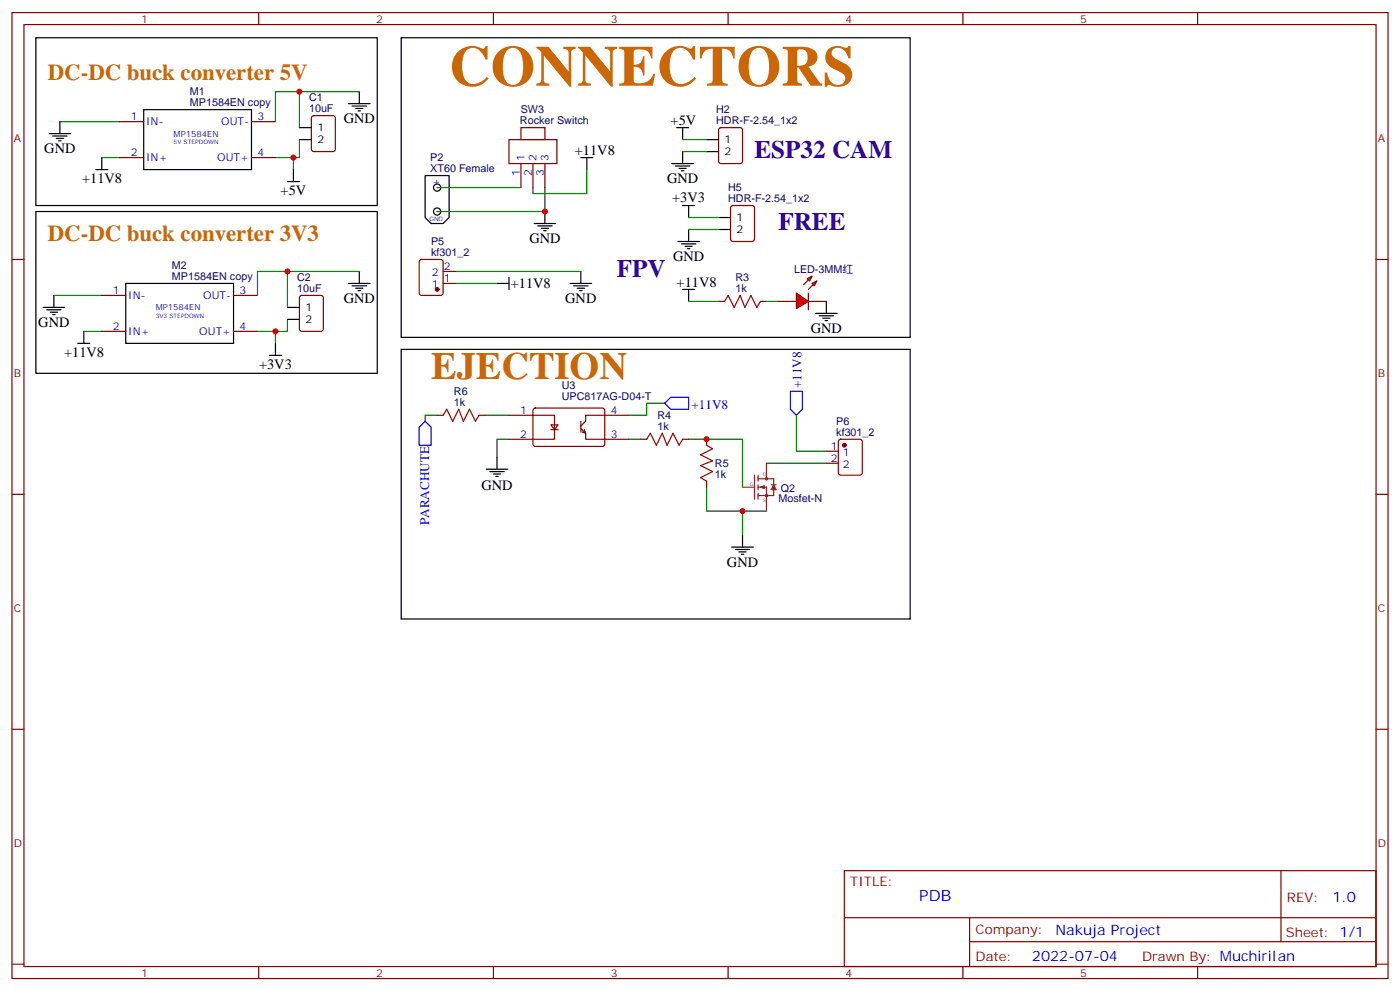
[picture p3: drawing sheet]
<svg xmlns="http://www.w3.org/2000/svg" width="412mm" height="292mm" viewBox="0 0 412 292" stroke-linecap="round" stroke-linejoin="round" font-family="sans-serif">
<g fill="none" stroke="#870000" stroke-width=".35">
<path d="M3.5 3.7h405.4v284.3h-405.4zM7.1 7.2h398.2v277.3h-398.2zM76.2 3.7v3.5M145.3 3.7v3.5M214.5 3.7v3.5M283.6 3.7v3.5M352.8 3.7v3.5M35.3 35.8h7M74.1 35.8h7M153.5 37.6h7v3.5h-7zM35.3 46.4h7M74.1 46.4h7"/>
<path d="M149.9 41.1h14.1v7.1h-14.1zM153.5 48.2v7M157 48.2v7M160.5 48.2v7M3.5 76.4h3.6M405.3 76.4h3.6M30 87h7M30 97.5h7M68.8 87h7M68.8 97.5h7M128.8 122.2h1.7M141.1 122.2h1.8"/>
<path d="M149.9 122.2h13.4v7.1h-13.4M157.2 120.3l.5-.2 20 .1 .5 .6-.1 10.2-.7 .4-20-.1-.4-.6v-9.9zM162.3 125.1h2.1l-1.1 1.4zM162.3 126.5h2.1M171.1 126.1l1.4 1.4-.3-1M171.1 124v3.2M171.4 127.2l1.1 .3v1.8h12.7M185.2 122.2h-12.7v1.8l-1.4 1.4M188.7 129.3h1.8M201.1 129.3h1.7M208.1 129.3v1.8M3.5 145.5h3.6"/>
<path d="M208.1 141.6v1.8M405.3 145.5h3.6M3.5 214.7h3.6M405.3 214.7h3.6M248.7 256.3h156.6v28.2h-156.6zM377.3 256.3v20.9M248.7 270.1h156.5M285.6 277.2h119.6M285.6 270.1v14.2M3.5 283.8h3.6M76.2 284.5v3.5M145.3 284.5v3.5"/>
<path d="M214.5 284.5v3.5M283.6 284.5v3.5M352.8 284.5v3.5M405.3 283.8h3.6"/>
</g>
<g fill="none" stroke="#008700" stroke-width=".35">
<path d="M17.6 35.8h17.7M88.2 27v10.6M105.8 27h-24.7v8.8M30 46.4h5.3M81.1 46.4h5.3v3.5M88.2 41.1v5.3h-1.8M84.7 79.9v10.6M105.8 79.9h-30v7.1M15.9 87h14.1M24.7 97.5h5.3M75.8 97.5h5.3v3.6M84.7 94v3.5h-3.6"/>
<path d="M195.8 118.7h-5.3v3.5h-5.3M128.8 122.2h-3.6v1.8M142.9 122.2h7M149.9 129.3h-3.5v5.3M185.2 129.3h3.5M202.8 129.3h15.9v14.1M225.8 136.3h17.6M208.1 143.4v7.1h10.6"/>
</g>
<g fill="none" stroke="#000" stroke-width=".35">
<path d="M10.6 11.1h100.5v49.4h-100.5zM118.2 11.1h149.9v88.2h-149.9zM14.5 39.3h6.3M17.6 35.8v3.5M42.3 32.3h31.8v17.6h-31.8zM102.7 30.5h6.3M103.7 31.2h4.2M104.8 31.9h2.1M105.5 32.6h.7M105.8 27v3.5M15.5 40h4.3M16.6 40.7h2.1"/>
<path d="M17.3 41.5h.7M28.2 49.9h3.5M30 46.4v3.5M84.7 53.4h3.5M86.4 49.9v3.5M125.2 51.7h7.1v12.3l-1.8 1.8h-3.5l-1.8-1.8zM10.6 62.3h100.5v47.6h-100.5zM105.8 79.9v3.5M12.7 90.5h6.3M13.8 91.2h4.2M14.8 91.9h2.1M15.5 92.6h.7"/>
<path d="M15.9 87v3.5M24.7 97.5v3.6M37 83.4h31.8v17.7h-31.8zM102.7 83.4h6.3M103.7 84.1h4.2M104.8 84.8h2.1M105.5 85.5h.7M22.9 101.1h3.6M79.4 104.6h3.5M81.1 101.1v3.5M118.2 102.8h149.9v79.4h-149.9zM143.2 138.1h6.4"/>
<path d="M144.3 138.8h4.2M145.3 139.5h2.2M146.4 134.6v3.5M146 140.2h.8"/>
<circle cx="128.8" cy="55.2" r="1.06"/>
<circle cx="128.8" cy="62.3" r="1.06"/>
</g>
<path d="M195.8 118.7l1.8-1.8h5.2v3.6h-5.2z" fill="none" stroke="#00f" stroke-width=".35"/>
<path d="M130.5 122.2l1.1-1.7 1.7 3.5 1.8-3.5 1.4 3.5 1.8-3.5 1.8 3.5 1-1.8M190.5 129.3l1.1-1.8 1.7 3.6 1.8-3.6 1.4 3.6 1.8-3.6 1.7 3.6 1.1-1.8M208.1 131.1l1.8 1-3.5 1.8 3.5 1.7-3.5 1.5 3.5 1.7-3.5 1.8 1.7 1" fill="none" stroke="#a10000" stroke-width=".35"/>
<g fill="#870000">
<circle cx="128.8" cy="62.3" r=".18"/>
<circle cx="128.8" cy="55.2" r=".18"/>
</g>
<g fill="none" stroke="#000" stroke-width=".35">
<path d="M199.3 37.6h3.5M201.1 37.6v3.5M171.1 46.4h3.5M172.9 46.4v3.5M197.9 48.2h6.4M199 48.9h4.2M200 49.6h2.1M200.7 50.3h.7M201.1 44.6v3.6M208.1 41.1h3.6M208.1 44.6h3.6M157.3 65.8h6.4"/>
<path d="M158.4 66.5h4.2M159.5 67.2h2.1M160.2 67.9h.7M160.5 62.3v3.5M171.1 79.9v3.5M199.7 71.1h6.3M200.7 71.8h4.3M201.1 60.5h3.5M201.8 72.5h2.1M202.5 73.2h.7M202.8 60.5v3.5M202.8 67.6v3.5"/>
<path d="M211.7 64h3.5M211.7 67.6h3.5M146.4 83.4h3.5M149.9 81.7v3.5M167.9 83.4h6.4M169 84.1h4.2M170 84.8h2.2M170.7 85.5h.7M240.2 92.3h6.4M241.3 93h4.2M242.4 93.7h2.1M243.1 94.4h.7"/>
<path d="M243.4 88.7v3.6M218.7 157.5v3.5M215.5 161h6.4M216.6 161.7h4.2M217.7 162.5h2.1M218.4 163.2h.7"/>
</g>
<path d="M128.8 55.2h24.7M201.1 41.1h7M201.1 44.6h7M134.1 79.9h37M202.8 64h8.9M202.8 67.6h8.9M134.1 83.4h12.3M225.8 88.7h3.5M234.6 122.2v10.6h8.8M225.8 150.5h-7.1v7" fill="none" stroke="#008700" stroke-width=".35"/>
<g fill="none" stroke="#8c2424" stroke-width=".35">
<path d="M222.2 139.9v7M223.3 139.9v1.7M225.8 136.3v4.6M218.7 143.4h3.5M223.3 143.4h2.5v7.1M223.3 140.9h4.6v5h-4.6M223.3 142.7v1.4M223.3 145.2v1.7M225.1 143.1l-1.1 .3 1.1 .4M225.1 143.1v.7M225.1 143.1l-.7 .3 .7 .4M225.1 143.1l-.4 .3"/>
<path d="M227.2 142.7h1.4M227.9 142.7l.7 1.4h-1.4zM227.9 143.4l-.4 .7M227.9 143.4l.3 .7M227.9 143.4l-.4 .4M227.9 143.4l.3 .4"/>
<circle cx="225.8" cy="140.9" r=".35"/>
<circle cx="225.8" cy="145.9" r=".35"/>
</g>
<path d="M211.9 37.8l.5-.2h5.6l.7 .4v9.4l-.4 .7-5.9 .1-.7-.5v-9.4zM123.7 76.6l.5-.2h5.6l.7 .4v9.5l-.4 .6-5.9 .1-.7-.5v-9.4zM130.5 79.9h3.6M215.4 60.7l.5-.2h5.6l.7 .4v9.5l-.4 .6-5.9 .1-.7-.5v-9.4zM130.5 83.4h3.6M211.7 88.7h1.7M224 88.7h1.8M238.1 86.3v4.9M243.4 132.8h3.5M243.4 136.3h3.5M247.2 129.5l.4-.2h5.7l.6 .4 .1 9.5-.5 .6-5.9 .1-.6-.5-.1-9.4z" fill="none" stroke="#870000" stroke-width=".35"/>
<g fill="#870000" stroke="#870000" stroke-width=".35">
<circle cx="248.7" cy="131.1" r=".53"/>
<circle cx="128.8" cy="85.2" r=".53"/>
</g>
<path d="M232.8 115.2h3.6v5.3l-1.8 1.7-1.8-1.7zM125.2 124l1.8 1.8v5.3h-3.5v-5.3z" fill="none" stroke="#00f" stroke-width=".35"/>
<path d="M213.4 88.7l1.1-1.7 1.8 3.5 1.7-3.5 1.4 3.5 1.8-3.5 1.8 3.5 1-1.8" fill="none" stroke="#a10000" stroke-width=".35"/>
<path d="M234.6 86.3l3.5 2.4-3.5 2.1z" fill="#f00" stroke="#870000" stroke-width=".35"/>
<path d="M92 34.2l.4-.2h5.7l.6 .5 .1 9.4-.5 .7h-5.9l-.6-.4-.1-9.5zM88.4 87.2l.5-.2h5.6l.7 .4v9.4l-.4 .7h-5.9l-.7-.4v-9.4zM229.3 88.7h5.3M237.8 82l1.4-.7-.7 1.4zM238.1 88.7h5.3M239.2 83.4l1.4-.7-.7 1.4zM239.2 81.3l-2.5 2.5M240.6 82.7l-2.5 2.5" fill="none" stroke="#870000" stroke-width=".35"/>
<path d="M88.2 37.6h3.5M88.2 41.1h3.5M84.7 90.5h3.5M84.7 94h3.5M201.1 85.2h3.5M202.8 85.2v3.5" fill="none" stroke="#000" stroke-width=".35"/>
<path d="M160.5 55.2v7.1h-31.7M172.9 49.9v7.1h-15.9v-1.8M202.8 88.7h8.9" fill="none" stroke="#008700" stroke-width=".35"/>
<g fill="#c00">
<circle cx="218.7" cy="150.5" r=".88"/>
<circle cx="208.1" cy="129.3" r=".88"/>
<circle cx="84.7" cy="79.9" r=".88"/>
<circle cx="81.1" cy="97.5" r=".88"/>
<circle cx="88.2" cy="27" r=".88"/>
<circle cx="86.4" cy="46.4" r=".88"/>
<circle cx="160.5" cy="62.3" r=".88"/>
</g>
<text font-size="16.9" fill="#c60" x="132.3" y="25.2">CONNECTORS</text>
<text font-size="11.3" fill="#c60" x="127" y="111.7">EJECTION</text>
<g font-size="7.4" fill="#309">
<text x="222.2" y="46.4">ESP32 CAM</text>
<text x="229.3" y="67.6">FREE</text>
<text x="181.7" y="81.7">FPV</text>
</g>
<g font-size="6.7" fill="#c60">
<text x="14.1" y="23.5">DC-DC buck converter 5V</text>
<text x="14.1" y="71.1">DC-DC buck converter 3V3</text>
</g>
<text font-size="4.6" fill="#00f" x="270.8" y="265.3">PDB</text>
<g font-size="4.2">
<text x="101.2" y="36.2">GND</text>
<text x="197.6" y="36.9">+5V</text>
<text x="13.1" y="45">GND</text>
<text x="169.3" y="45.7">+11V8</text>
<text x="24.2" y="53.9">+11V8</text>
<text x="196.5" y="53.8">GND</text>
<text x="82.7" y="57.4">+5V</text>
<text x="198" y="59.5">+3V3</text>
<text x="155.9" y="71.4">GND</text>
<text x="198.3" y="76.7">GND</text>
<text x="101.2" y="89.1">GND</text>
<text x="150.5" y="84.8">+11V8</text>
<text x="166.5" y="89.1">GND</text>
<text x="199.3" y="84.5">+11V8</text>
<text x="11.3" y="96.1">GND</text>
<text x="238.8" y="97.9">GND</text>
<text x="18.9" y="104.9">+11V8</text>
<text x="76.3" y="108.5">+3V3</text>
<text x="141.8" y="144.1">GND</text>
<text x="214.1" y="167">GND</text>
</g>
<g font-size="4.2" fill="#00f">
<text x="392.5" y="265.6">1.0</text>
<text x="310.9" y="275.1">Nakuja Project</text>
<text x="304" y="282.9">2022-07-04</text>
</g>
<g font-size="3.9" fill="#00f">
<text x="236.1" y="114.3" transform="rotate(-90 236.1 114.3)">+11V8</text>
<text x="203.7" y="120.3">+11V8</text>
<text x="126.5" y="154.6" transform="rotate(-90 126.5 154.6)">PARACHUTE</text>
</g>
<g font-size="3.9" fill="#800">
<text x="250.5" y="260.9">TITLE:</text>
<text x="379.1" y="265.6">REV:</text>
<text x="287.4" y="275.1">Company:</text>
<text x="378.7" y="275.7">Sheet: 1/1</text>
<text x="287.4" y="282.8">Date:</text>
<text x="336.4" y="282.8">Draw</text>
<text x="346.6" y="282.8">n By: MuchiriIan</text>
</g>
<g font-size="3.2" fill="#800">
<text x="41.6" y="6.7">1</text>
<text x="110.8" y="6.7">2</text>
<text x="179.9" y="6.7">3</text>
<text x="249.1" y="6.7">4</text>
<text x="318.2" y="6.7">5</text>
<text x="4.1" y="41.8">A</text>
<text x="405.9" y="41.8">A</text>
<text x="4.1" y="110.9">B</text>
<text x="405.9" y="110.9">B</text>
<text x="4.1" y="180.1">C</text>
<text x="405.9" y="180.1">C</text>
<text x="4.1" y="249.2">D</text>
<text x="405.9" y="249.2">D</text>
<text x="41.6" y="287.5">1</text>
<text x="110.8" y="287.5">2</text>
<text x="179.9" y="287.5">3</text>
<text x="249.1" y="287.5">4</text>
<text x="318.2" y="287.5">5</text>
</g>
<g font-size="3.2" fill="#000080">
<text x="55.9" y="28.1">M1</text>
<text x="91" y="29.8">C1</text>
<text x="55.9" y="31.2">MP1584EN copy</text>
<text x="91" y="33">10uF</text>
<text x="153.4" y="33.3">SW3</text>
<text x="211" y="33.4">H2</text>
<text x="153.2" y="36.5">Rocker Switch</text>
<text x="211" y="36.5">HDR-F-2.54_1x2</text>
<text x="126.8" y="47.4">P2</text>
<text x="126.8" y="50.6">XT60 Female</text>
<text x="214.5" y="59.4">HDR-F-2.54_1x2</text>
<text x="214.5" y="56.3">H5</text>
<text x="127" y="75.3">kf301_2</text>
<text x="127" y="72.2">P5</text>
<text x="50.6" y="82.4">MP1584EN copy</text>
<text x="50.6" y="79.2">M2</text>
<text x="87.5" y="82.7">C2</text>
<text x="216.6" y="82.7">R3</text>
<text x="233.9" y="80.2">LED-3MM红</text>
<text x="87.5" y="85.9">10uF</text>
<text x="216.6" y="85.9">1k</text>
<text x="133.7" y="119.4">1k</text>
<text x="133.7" y="116.2">R6</text>
<text x="165.5" y="117.7">UPC817AG-D04-T</text>
<text x="165.5" y="114.5">U3</text>
<text x="193.7" y="123.3">R4</text>
<text x="246.3" y="125.1">P6</text>
<text x="193.7" y="126.5">1k</text>
<text x="246.3" y="128.2">kf301_2</text>
<text x="210.6" y="137.4">R5</text>
<text x="210.6" y="140.6">1k</text>
<text x="229.3" y="147.8">Mosfet-N</text>
<text x="230" y="144.7">Q2</text>
</g>
<g font-size="3.2" fill="#00f">
<text x="38.6" y="35.5">1</text>
<text x="75.8" y="35.5">3</text>
<text x="43" y="36.9">IN-</text>
<text x="65.2" y="36.9">OUT-</text>
<text x="38.6" y="46">2</text>
<text x="43" y="47.4">IN+</text>
<text x="64" y="47.4">OUT+</text>
<text x="75.8" y="46">4</text>
<text x="154.5" y="47.4" transform="rotate(-90 154.5 47.4)">1</text>
<text x="158" y="47.4" transform="rotate(-90 158 47.4)">2</text>
<text x="161.6" y="47.4" transform="rotate(-90 161.6 47.4)">3</text>
<text x="153.1" y="51.9" transform="rotate(-90 153.1 51.9)">1</text>
<text x="156.6" y="51.9" transform="rotate(-90 156.6 51.9)">2</text>
<text x="160.2" y="51.9" transform="rotate(-90 160.2 51.9)">3</text>
<text x="127.3" y="54.4">+</text>
<text x="127.2" y="81.3">2</text>
<text x="130.7" y="83.1">1</text>
<text x="130.7" y="79.6">2</text>
<text x="33.3" y="86.6">1</text>
<text x="37.7" y="88">IN-</text>
<text x="59.9" y="88">OUT-</text>
<text x="70.6" y="86.6">3</text>
<text x="127.2" y="84.8">1</text>
<text x="33.3" y="97.2">2</text>
<text x="37.7" y="98.6">IN+</text>
<text x="58.7" y="98.6">OUT+</text>
<text x="70.6" y="97.2">4</text>
<text x="153.2" y="121.9">1</text>
<text x="179.9" y="121.9">4</text>
<text x="153.2" y="128.9">2</text>
<text x="179.9" y="128.9">3</text>
<text x="244.8" y="132.5">1</text>
<text x="244.8" y="136">2</text>
<text x="248.2" y="134.2">1</text>
<text x="248.2" y="137.8">2</text>
</g>
<g font-size="3.2">
<text x="93.5" y="38.6">1</text>
<text x="93.5" y="42.2">2</text>
<text x="213.4" y="42.2">1</text>
<text x="213.4" y="45.7">2</text>
<text x="217" y="65.1">1</text>
<text x="217" y="68.6">2</text>
<text x="90" y="91.5">1</text>
<text x="90" y="95.1">2</text>
</g>
<g font-size="2.5" fill="#00f">
<text x="51.2" y="40.2">MP1584EN</text>
<text x="45.9" y="91.3">MP1584EN</text>
</g>
<g font-size="1.8" fill="#00f">
<text x="51.2" y="42.5">5V STEPDOWN</text>
<text x="126.5" y="65.2">GND</text>
<text x="45.9" y="93.6">3V3 STEPDOWN</text>
</g>
<g font-size="1.4" fill="#238d23">
<text x="220.8" y="143.1">G</text>
<text x="224.7" y="140.2">D</text>
<text x="224.7" y="147.6">S</text>
</g>
</svg>
